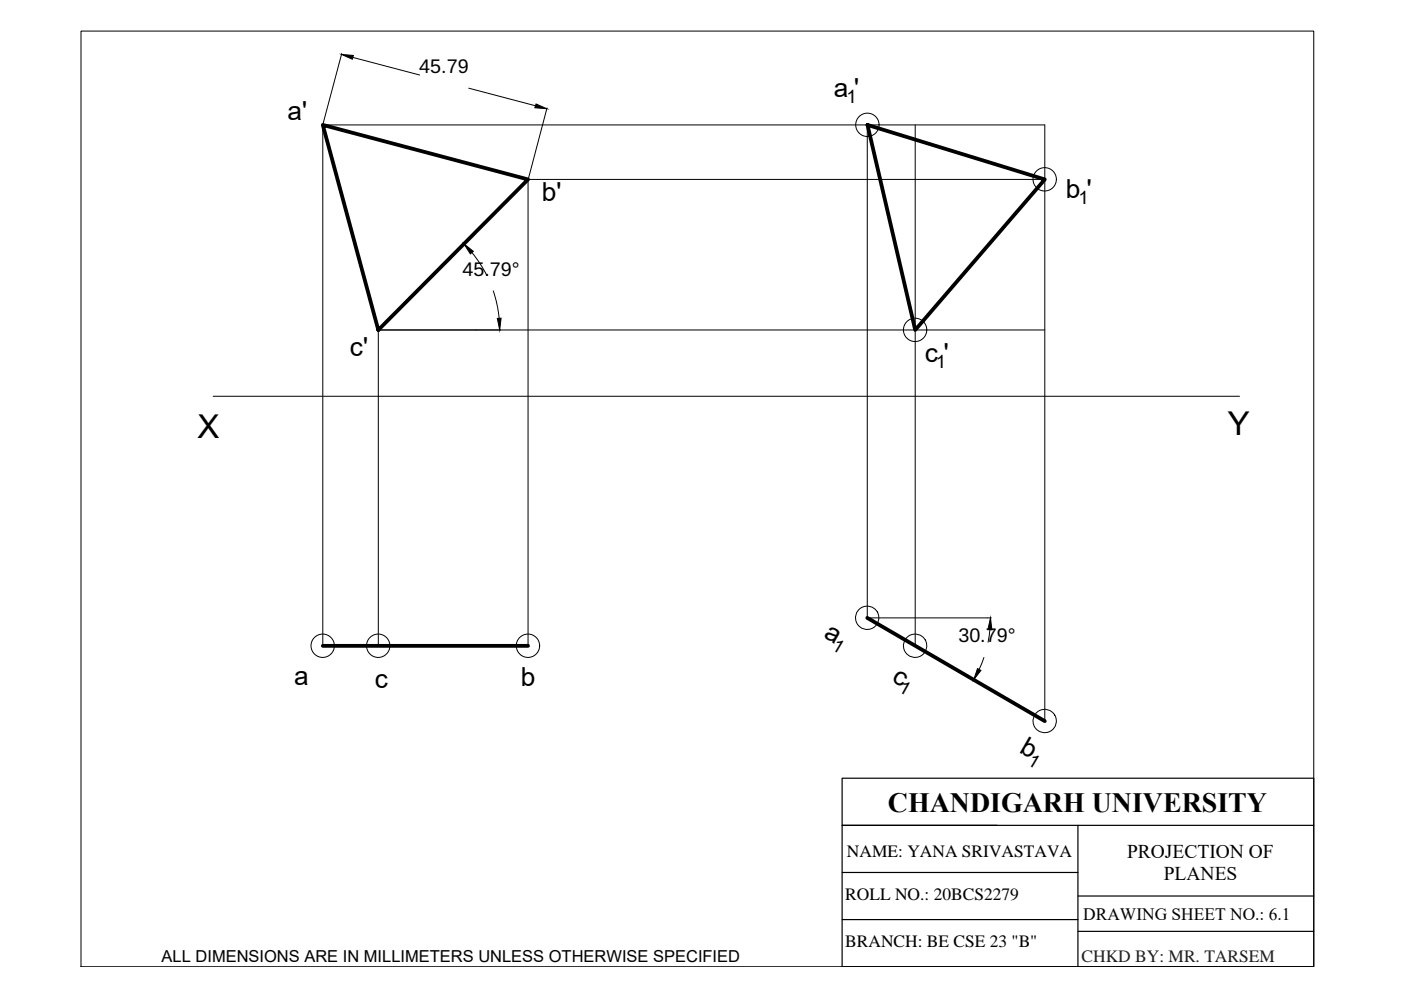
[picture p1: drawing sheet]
<svg xmlns="http://www.w3.org/2000/svg" width="297mm" height="210mm" viewBox="0 0 297 210" stroke-linecap="round" stroke-linejoin="round" font-family="sans-serif">
<!-- layer: thick continuous -->
<g fill="none" stroke="#000" stroke-width=".21">
<path d="M17.2 6.6h261.3v198.4h-261.3zM72.5 11.3l-4.1 15.1M74.8 12.2l14.2 3.7M99.4 18.7l14.1 3.7M116 22.9l-4 15.1M183.9 26.5v104.5M183.9 26.5h.1M194 26.5v110.4M221.5 38h.1M221.5 38h-109.5v98.9M100 53.5a25.8 25.8 0 0 1 3.2 4.9M104.6 61.7a25.8 25.8 0 0 1 1.2 5.8"/>
<path d="M194 70h.1M221.5 70h-141.3v66.9M45.2 84h217.6M68.4 136.9h.1M68.4 136.9v-110.4h153.1v126.4M80.2 136.9h.1M112 136.9h.1M183.9 131h.1M183.9 131h26.3M194 136.9h.1M208.6 139.4l-1 2.5M209.9 133.5l-.4 2.7"/>
<path d="M221.5 152.9h.1"/>
<circle cx="183.9" cy="26.5" r="2.48"/>
<circle cx="221.5" cy="38" r="2.48"/>
<circle cx="194" cy="69.9" r="2.48"/>
<circle cx="68.4" cy="136.9" r="2.48"/>
<circle cx="80.2" cy="136.9" r="2.48"/>
<circle cx="111.9" cy="136.9" r="2.48"/>
<circle cx="183.9" cy="131" r="2.48"/>
<circle cx="194" cy="136.9" r="2.48"/>
<circle cx="221.5" cy="152.9" r="2.48"/>
</g>
<path d="M68.4 26.5l43.6 11.5-31.8 32zM183.9 26.5l37.6 11.5-27.5 32zM68.4 136.9h43.6M183.9 131l37.6 21.9" fill="none" stroke="#000" stroke-width=".8"/>
<path d="M72.4 11.5l2.5 .3-.2 .8zM113.7 22l2.2 1.1-2.5-.3zM98.4 51.7l2 1.6-.7 .5zM105.4 67.5h.8l-.3 2.5zM210 131l.3 2.5h-.8zM207.2 141.8l.8 .3-1.6 2z" fill="#000" stroke="#000" stroke-width=".21"/>
<!-- layer: 0 -->
<path d="M178.5 165h100v40h-100zM178.5 175h100M228.5 175v30M178.5 195h50M178.5 185h50M228.5 190h50M228.5 197.5h50" fill="none" stroke="#000" stroke-width=".25"/>
<path d="M193.3 181.4h25.4v2.4h-25.4z" fill="#fff" stroke="#fff" stroke-width=".48"/>
<g font-size="7">
<text x="41.9" y="92.9">X</text>
<text x="260.3" y="92.3">Y</text>
</g>
<text font-size="5.9" x="188.2" y="172.2">CHANDIGARH UNIVERSITY</text>
<g font-size="5.6">
<text x="176.8" y="20.5">a '</text>
<text x="61" y="25.4">a'</text>
<text x="114.9" y="42.6">b'</text>
<text x="226" y="42">b</text>
<text x="230.3" y="42.1" transform="rotate(2 230.3 42.1)">'</text>
<text x="74.2" y="75.4">c'</text>
<text x="196.1" y="76.8" transform="rotate(1 196.1 76.8)">c</text>
<text x="200.1" y="76.8">'</text>
<text x="174.5" y="135.1" transform="rotate(30 174.5 135.1)">a</text>
<text x="62.3" y="145.1">a</text>
<text x="79.4" y="145.9">c</text>
<text x="110.4" y="145.4">b</text>
<text x="188.9" y="144.3" transform="rotate(30 188.9 144.3)">c</text>
<text x="215.9" y="159.5" transform="rotate(30 215.9 159.5)">b</text>
</g>
<g font-size="4.2">
<text x="88.9" y="15.5">45.79</text>
<text x="98.1" y="58.6">45.79°</text>
<text x="203.2" y="136.2">30.79°</text>
</g>
<g font-size="4.1">
<text x="239" y="182">PROJECTION OF</text>
<text x="246.7" y="186.6">PLANES</text>
</g>
<g font-size="3.9">
<text x="179.5" y="21.7">1</text>
<text x="228.7" y="43.3">1</text>
<text x="198.4" y="78">1</text>
<text x="176.2" y="137.5" transform="rotate(31 176.2 137.5)">1</text>
<text x="190.3" y="146.6" transform="rotate(29 190.3 146.6)">1</text>
<text x="217.6" y="161.9" transform="rotate(31 217.6 161.9)">1</text>
</g>
<g font-size="3.7">
<text x="179.6" y="181.7">NAME: YANA SRIVASTAVA</text>
<text x="179.2" y="190.9">ROLL NO.: 20BCS2279</text>
<text x="229.7" y="195.1">DRAWING SHEET NO.: 6.1</text>
<text x="179.2" y="200.7">BRANCH: BE CSE 23 &quot;B&quot;</text>
</g>
<text font-size="3.7" fill="#212121" x="229.3" y="203.9">CHKD BY: MR. TARSEM</text>
<text font-size="3.5" x="34.3" y="203.9">ALL DIMENSIONS ARE IN MILLIMETERS UNLESS OTHERWISE SPECIFIED</text>
</svg>
